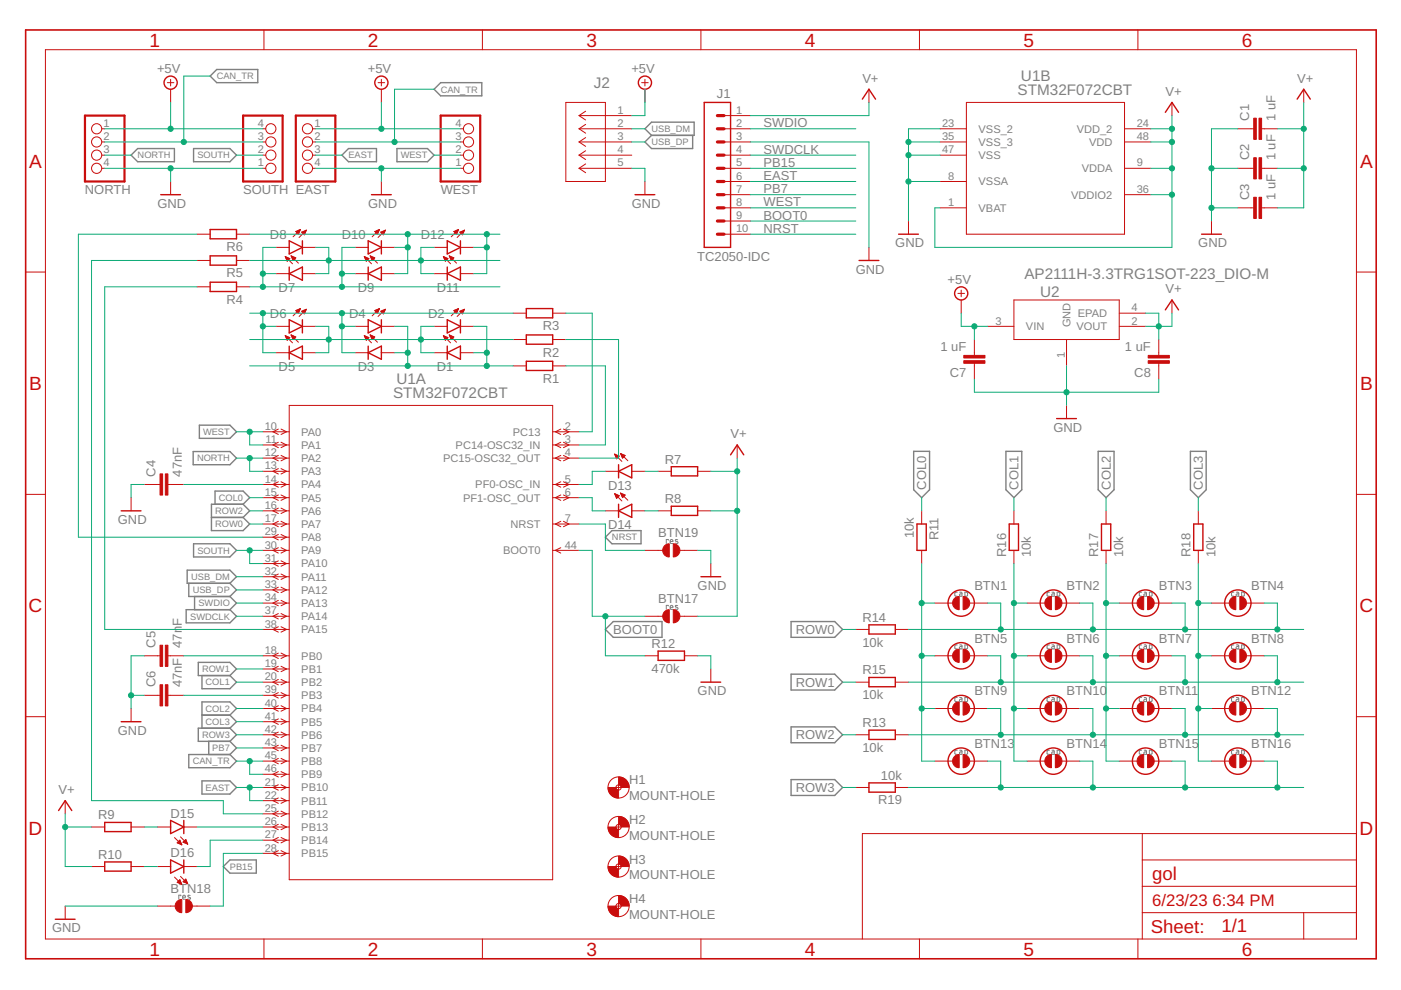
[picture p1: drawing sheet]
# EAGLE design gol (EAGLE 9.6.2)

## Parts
BTN1  BUTTON-CAP  [COMB]
BTN2  BUTTON-CAP  [COMB]
BTN3  BUTTON-CAP  [COMB]
BTN4  BUTTON-CAP  [COMB]
BTN5  BUTTON-CAP  [COMB]
BTN6  BUTTON-CAP  [COMB]
BTN7  BUTTON-CAP  [COMB]
BTN8  BUTTON-CAP  [COMB]
BTN9  BUTTON-CAP  [COMB]
BTN10  BUTTON-CAP  [COMB]
BTN11  BUTTON-CAP  [COMB]
BTN12  BUTTON-CAP  [COMB]
BTN13  BUTTON-CAP  [COMB]
BTN14  BUTTON-CAP  [COMB]
BTN15  BUTTON-CAP  [COMB]
BTN16  BUTTON-CAP  [COMB]
BTN17  FLASH  BUTTON-RES  [COMB_EXPOSED]
BTN18  MENU  BUTTON-RES  [COMB_EXPOSED]
BTN19  RESET  BUTTON-RES  [COMB_EXPOSED]
C1  1 uF  C-EUC0603  [C0603]
C2  1 uF  C-EUC0603  [C0603]
C3  1 uF  C-EUC0603  [C0603]
C4  47nF  C-EUC0603  [C0603]
C5  47nF  C-EUC0603  [C0603]
C6  47nF  C-EUC0603  [C0603]
C7  1 uF  C-EUC0603  [C0603]
C8  1 uF  C-EUC0603  [C0603]
D1  LED-5MM  [LED5MM]
D2  LED-5MM  [LED5MM]
D3  LED-5MM  [LED5MM]
D4  LED-5MM  [LED5MM]
D5  LED-5MM  [LED5MM]
D6  LED-5MM  [LED5MM]
D7  LED-5MM  [LED5MM]
D8  LED-5MM  [LED5MM]
D9  LED-5MM  [LED5MM]
D10  LED-5MM  [LED5MM]
D11  LED-5MM  [LED5MM]
D12  LED-5MM  [LED5MM]
D13  LED-5MM  [LED5MM]
D14  LED-5MM  [LED5MM]
D15  LED-5MM  [LED5MM]
D16  LED-5MM  [LED5MM]
EAST  EAST  PINHD-1X04  [1X04]
H1  MOUNT-HOLE  [MOUNT-HOLE-2,8]
H2  MOUNT-HOLE  [MOUNT-HOLE-2,8]
H3  MOUNT-HOLE  [MOUNT-HOLE-2,8]
H4  MOUNT-HOLE  [MOUNT-HOLE-2,8]
J1  TC2050-IDC  [TC2050-IDC]
J2  2057-MCR-B-S-RA-TSMT-NP-CS4-T/RCT-ND  10118192-0002LFCONN_10118192-0002LF_AMP  [CONN_10118192-0002LF_AMP]
NORTH  NORTH  PINHD-1X041X04-RA-FEM  [JP4-RA-FEM]
R1  R-EU-0207/8  [0207/8]
R2  R-EU-0207/8  [0207/8]
R3  R-EU-0207/8  [0207/8]
R4  R-EU-0207/8  [0207/8]
R5  R-EU-0207/8  [0207/8]
R6  R-EU-0207/8  [0207/8]
R7  R-EU-0207/8  [0207/8]
R8  R-EU-0207/8  [0207/8]
R9  R-EU-0207/8  [0207/8]
R10  R-EU-0207/8  [0207/8]
R11  10k  R-EU_R0603  [R0603]
R12  470k  R-EU_R0603  [R0603]
R13  10k  R-EU_R0603  [R0603]
R14  10k  R-EU_R0603  [R0603]
R15  10k  R-EU_R0603  [R0603]
R16  10k  R-EU_R0603  [R0603]
R17  10k  R-EU_R0603  [R0603]
R18  10k  R-EU_R0603  [R0603]
R19  10k  R-EU_R0603  [R0603]
SOUTH  SOUTH  PINHD-1X4/90  [1X04/90]
U1  STM32F072CBT  STM32F072CBT6LQFP48-7X7MM  [LQFP48-7X7MM]
U2  AP2111H-3.3TRG1SOT-223_DIO-M  [SOT-223_DIO-M]
WEST  WEST  PINHD-1X04  [1X04]

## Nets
+5V: C7.2 EAST.1 J2.1 NORTH.1 SOUTH.4 U2.3(VIN) WEST.4
BOOT0: BTN17.P$1 J1.9 R12.1 U1.44(A:BOOT0)
CAN_TR: EAST.2 NORTH.2 SOUTH.3 U1.45(A:PB8) U1.46(A:PB9) WEST.3
COL0: R11.1 U1.15(A:PA5)
COL1: R16.2 U1.20(A:PB2)
COL2: R17.2 U1.40(A:PB4)
COL3: R18.2 U1.41(A:PB5)
EAST: EAST.3 J1.6 U1.21(A:PB10) U1.22(A:PB11)
GND: BTN18.P$1 BTN19.P$2 C1.1 C2.1 C3.1 C4.1 C5.1 C6.1 C7.1 C8.1 EAST.4 J1.3 J2.5 NORTH.4 R12.2 SOUTH.1 U1.8(B:VSSA) U1.23(B:VSS_2) U1.35(B:VSS_3) U1.47(B:VSS) U2.1(GND) WEST.1
IN_COL0: BTN1.P$1 BTN5.P$1 BTN9.P$1 BTN13.P$1 R11.2
IN_COL1: BTN2.P$1 BTN6.P$1 BTN10.P$1 BTN14.P$1 R16.1
IN_COL2: BTN3.P$1 BTN7.P$1 BTN11.P$1 BTN15.P$1 R17.1
IN_COL3: BTN4.P$1 BTN8.P$1 BTN12.P$1 BTN16.P$1 R18.1
IN_ROW0: BTN1.P$2 BTN2.P$2 BTN3.P$2 BTN4.P$2 R14.2
IN_ROW1: BTN5.P$2 BTN6.P$2 BTN7.P$2 BTN8.P$2 R15.2
IN_ROW2: BTN9.P$2 BTN10.P$2 BTN11.P$2 BTN12.P$2 R13.2
IN_ROW3: BTN13.P$2 BTN14.P$2 BTN15.P$2 BTN16.P$2 R19.1
N$1: C4.2 U1.14(A:PA4)
N$2: C5.2 U1.18(A:PB0)
N$3: C6.2 U1.39(A:PB3)
N$4: D1.A D2.K(C) D3.A D4.K(C) R1.2
N$5: D1.K(C) D2.A D5.A D6.K(C) R2.2
N$6: D3.K(C) D4.A D5.K(C) D6.A R3.2
N$13: D7.K(C) D8.A D9.K(C) D10.A R4.1
N$14: D7.A D8.K(C) D11.K(C) D12.A R5.1
N$15: D9.A D10.K(C) D11.A D12.K(C) R6.1
N$18: D13.A R7.1
N$19: D14.A R8.1
N$22: D15.A R9.2
N$23: D16.A R10.2
NORTH: NORTH.3 U1.12(A:PA2) U1.13(A:PA3)
NRST: BTN19.P$1 J1.10 U1.7(A:NRST)
OUTA-L1: R3.1 U1.2(A:PC13)
OUTA-L2: R1.1 U1.3(A:PC14-OSC32_IN)
OUTA-L3: R2.1 U1.4(A:PC15-OSC32_OUT)
OUTB-L1: R4.2 U1.38(A:PA15)
OUTB-L2: R5.2 U1.25(A:PB12)
OUTB-L3: R6.2 U1.29(A:PA8)
OUTD13: D13.K(C) U1.5(A:PF0-OSC_IN)
OUTD14: D14.K(C) U1.6(A:PF1-OSC_OUT)
OUTD15: D15.K(C) U1.26(A:PB13)
OUTD16: D16.K(C) U1.27(A:PB14)
PB7: J1.7 U1.43(A:PB7)
PB15: BTN18.P$2 J1.5 U1.28(A:PB15)
ROW0: R14.1 U1.17(A:PA7)
ROW1: R15.1 U1.19(A:PB1)
ROW2: R13.1 U1.16(A:PA6)
ROW3: R19.2 U1.42(A:PB6)
SOUTH: SOUTH.2 U1.30(A:PA9) U1.31(A:PA10)
SWDCLK: J1.4 U1.37(A:PA14)
SWDIO: J1.2 U1.34(A:PA13)
USB_DM: J2.2 U1.32(A:PA11)
USB_DP: J2.3 U1.33(A:PA12)
V+: BTN17.P$2 C1.2 C2.2 C3.2 C8.2 J1.1 R7.2 R8.2 R9.1 R10.1 U1.1(B:VBAT) U1.9(B:VDDA) U1.24(B:VDD_2) U1.36(B:VDDIO2) U1.48(B:VDD) U2.2(VOUT) U2.4(EPAD)
WEST: J1.8 U1.10(A:PA0) U1.11(A:PA1) WEST.2
Unconnected: J2.4
